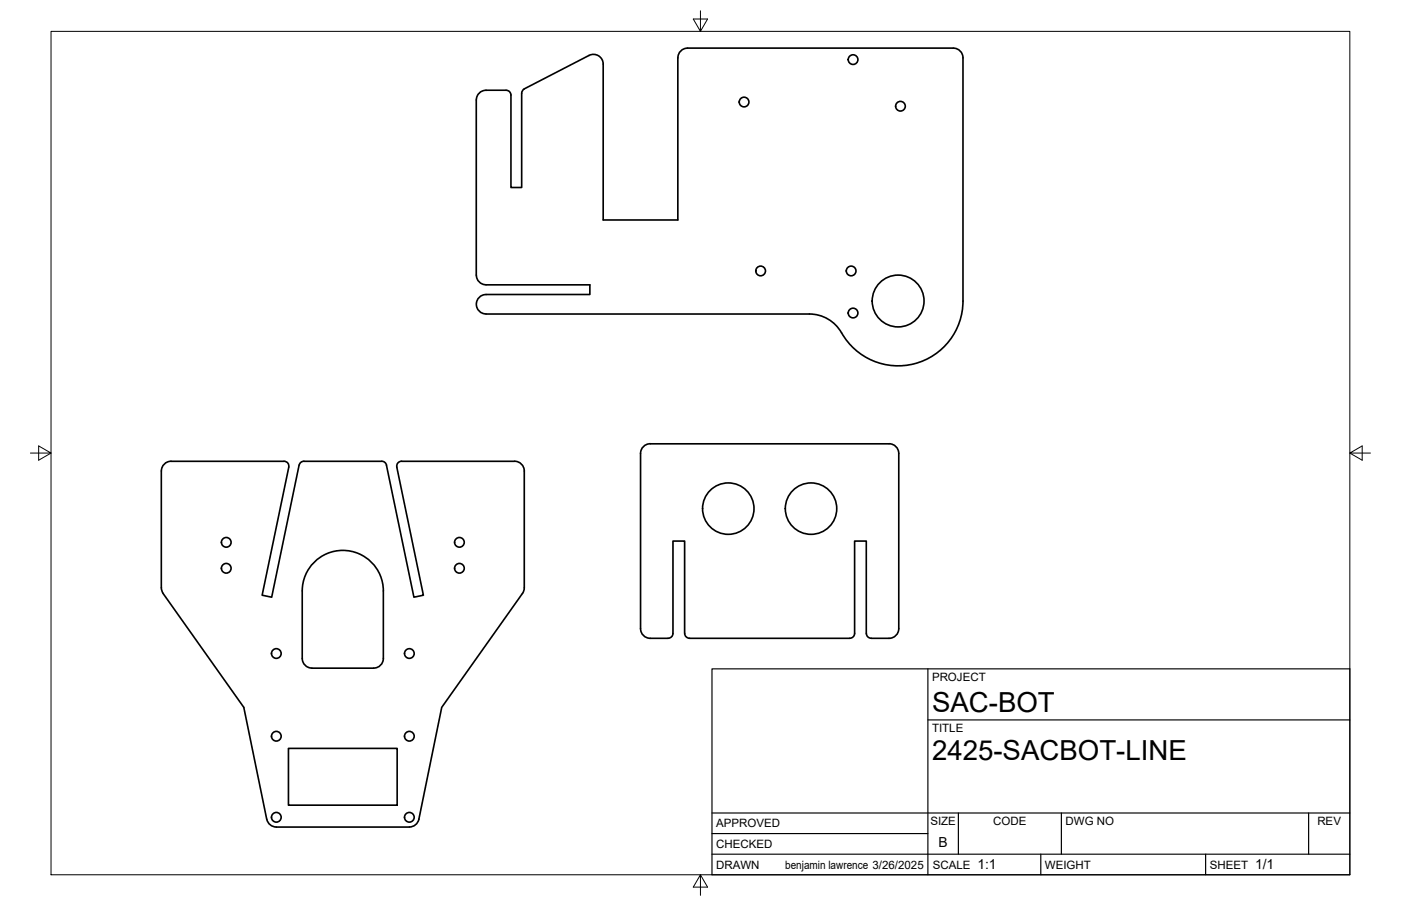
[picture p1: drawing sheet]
<svg xmlns="http://www.w3.org/2000/svg" width="432mm" height="279mm" viewBox="0 0 432 279" stroke-linecap="round" stroke-linejoin="round" font-family="sans-serif">
<!-- layer: Visible -->
<g fill="none" stroke="#000" stroke-width=".51">
<path d="M185.9 19.8a3 3 0 0 0-4.4-2.7l-19.9 10.3-.6 .6-.2 .7v29.1h-3.3v-28.5a1.49 1.49 0 0 0-1.5-1.5h-6.2a2.99 2.99 0 0 0-3 3v54a3 3 0 0 0 3 3h32v3h-32a3 3 0 0 0-3 3 3 3 0 0 0 3 3h99.6M208.9 17.8v50h-23v-48M296.8 17.8a2.99 2.99 0 0 0-3-3h-81.9a2.99 2.99 0 0 0-3 3M296.8 17.8v75a20.1 20.1 0 0 1-15.5 19.5 20.1 20.1 0 0 1-22.5-10.6 11.4 11.4 0 0 0-9.3-4.9M49.7 145.2v36.1M89 144a1.46 1.46 0 0 0-1.5-1.7l-34.8-.1a2.99 2.99 0 0 0-3 3M92.2 143.4l-8.5 40.8-2.9-.6 8.2-39.5M92.2 143.4l.7-.9 .8-.3 23.9 .1 .8 .2 .7 .9M119.1 143.4l8.5 40.8 2.9-.6-8.2-39.5M122.3 144a1.46 1.46 0 0 1 1.5-1.7l34.8-.1a2.99 2.99 0 0 1 3 3l-.1 36.8-.5 1-24.9 35.1-7 34.6-.5 1-1.3 1.1-1.1 .2-41 .1-1.2-.3-.9-.6-.9-1.6-7.1-34.5-24.8-35.1M49.7 181.3l.6 1.7M205.9 196.9h-5.5a2.99 2.99 0 0 1-3-3v-54.1a2.99 2.99 0 0 1 3-3l73.6 .1a2.95 2.95 0 0 1 3 2.9v54.1a2.99 2.99 0 0 1-3 3h-5.5"/>
<path d="M205.9 196.8a1.49 1.49 0 0 0 1.5-1.5v-28.4h3.6v28.4a1.49 1.49 0 0 0 1.5 1.5M212.5 196.9h49.4M261.9 196.8a1.49 1.49 0 0 0 1.5-1.5v-28.4h3.6v28.4a1.54 1.54 0 0 0 1.5 1.5M115.2 206a2.99 2.99 0 0 0 3-2.9v-20.9a12.5 12.5 0 0 0-12.6-12.5 12.5 12.5 0 0 0-12.4 12.5v20.8a2.99 2.99 0 0 0 2.9 3l19 .1M88.9 230.8h33.5v17.5h-33.5z"/>
<circle cx="262.9" cy="18.4" r="1.49"/>
<circle cx="229.3" cy="31.5" r="1.49"/>
<circle cx="277.5" cy="32.8" r="1.49"/>
<circle cx="234.4" cy="83.6" r="1.49"/>
<circle cx="262.3" cy="83.6" r="1.49"/>
<circle cx="262.9" cy="96.5" r="1.49"/>
<circle cx="276.8" cy="92.8" r="8"/>
<circle cx="224.5" cy="156.9" r="7.9"/>
<circle cx="250" cy="156.9" r="7.9"/>
<circle cx="69.7" cy="175.2" r="1.49"/>
<circle cx="69.7" cy="167.2" r="1.49"/>
<circle cx="141.6" cy="175.2" r="1.49"/>
<circle cx="141.6" cy="167.2" r="1.49"/>
<circle cx="85.2" cy="201.5" r="1.49"/>
<circle cx="126.2" cy="201.5" r="1.49"/>
<circle cx="85.2" cy="227" r="1.49"/>
<circle cx="126.2" cy="227" r="1.49"/>
<circle cx="85.2" cy="252" r="1.49"/>
<circle cx="126.2" cy="252" r="1.49"/>
</g>
<!-- layer: Border -->
<path d="M15.7 9.7h400.3v260.1h-400.3zM215.9 3.3v6.4l-2.2-3.8h4.4l-2.2 3.8M9.4 139.7h6.3l-3.8-2.2v4.4l3.8-2.2M416 139.7l3.8 2.2v-4.4l-3.8 2.2h6.4M215.9 269.8l2.2 3.8h-4.4l2.2-3.8v6.3" fill="none" stroke="#000" stroke-width=".31"/>
<!-- layer: Titleblock -->
<path d="M219.4 206.3h196.6v63.5h-196.6zM286 206.3v63.5M286 222h130M219.4 257.1h66.6M219.4 250.7h196.6M295.4 250.7v12.7M327.1 250.7v12.7M403.3 250.7v12.7M219.4 263.4h196.6M320.8 263.4v6.4M371.6 263.4v6.4" fill="none" stroke="#000" stroke-width=".36"/>
<g font-size="8.5">
<text x="287.3" y="219.5">SAC-BOT</text>
<text x="287.3" y="234.5">2425-SACBOT-LINE</text>
</g>
<g font-size="4.3">
<text x="289.3" y="261.2">B</text>
<text x="301.2" y="268.1">1:1</text>
<text x="386.8" y="268.1">1/1</text>
</g>
<g font-size="3.5">
<text x="287.3" y="210.1">PROJECT</text>
<text x="287.3" y="225.8">TITLE</text>
<text x="220.7" y="255.2">APPROVED</text>
<text x="286.7" y="254.5">SIZE</text>
<text x="306.1" y="254.5">CODE</text>
<text x="328.4" y="254.5">DWG NO</text>
<text x="406" y="254.5">REV</text>
<text x="220.7" y="261.5">CHECKED</text>
<text x="220.7" y="267.9">DRAWN</text>
<text x="242" y="267.9">benjamin lawrence 3/26/2025</text>
<text x="287.5" y="267.9">SCALE</text>
<text x="322.1" y="267.9">WEIGHT</text>
<text x="372.9" y="267.9">SHEET</text>
</g>
</svg>
